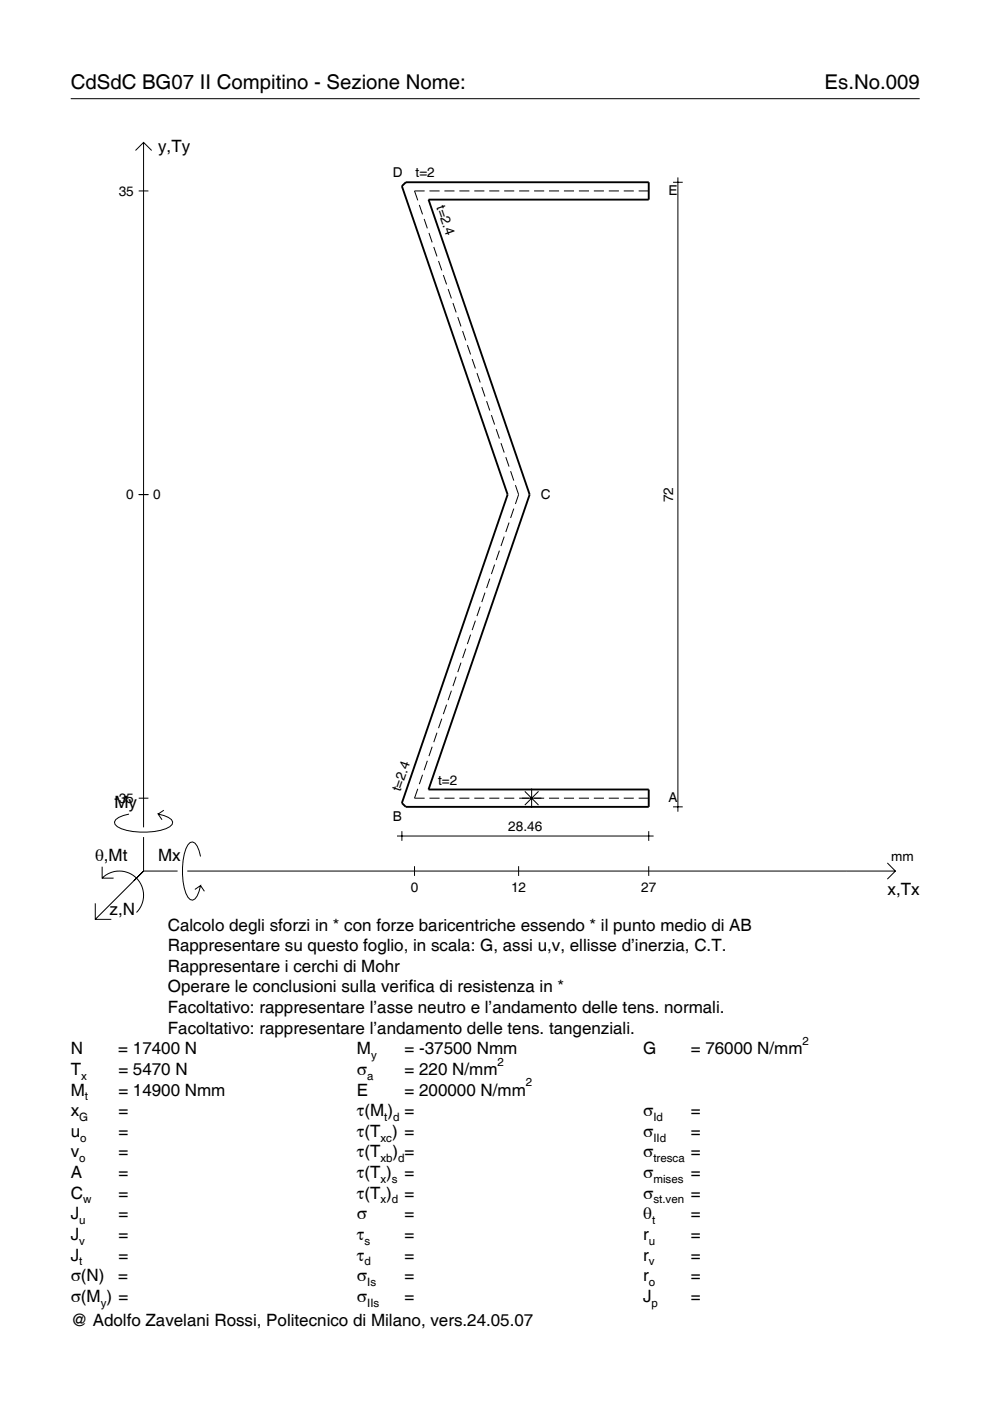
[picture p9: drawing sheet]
<svg xmlns="http://www.w3.org/2000/svg" width="210mm" height="297mm" viewBox="0 0 210 297" stroke-linecap="round" stroke-linejoin="round" font-family="sans-serif">
<g fill="none" stroke="#000" stroke-width=".21">
<path d="M15 20.9h180M28.7 31.9l1.7-1.7 1.8 1.7M30.4 30.2v145.2M142.7 38.6h2.1M143.7 37.6v134.5M29.4 40.5h2.1M88.9 43.5l.7 2M89.9 46.4l.7 2M90 40.5h-2.1l.7 2M90.9 49.4l.7 2M91.1 40.5h2.1M92 52.4l.6 2"/>
<path d="M93 55.3l.7 2M94 58.3l.7 2M94.2 40.5h2.2M97.4 40.5h2.1M100.6 40.5h2.1M103.7 40.5h2.2M106.9 40.5h2.1M110.1 40.5h2.1M113.2 40.5h2.2M116.4 40.5h2.1M119.6 40.5h2.1M122.7 40.5h2.2"/>
<path d="M125.9 40.5h2.1M129.1 40.5h2.1M132.2 40.5h2.2M135.4 40.5h2.1M95 61.3l.7 2M96 64.3l.7 1.9M97.1 67.2l.6 2M98.1 70.2l.7 2M99.1 73.2l.7 2M100.1 76.1l.7 2M101.1 79.1l.7 2M102.1 82.1l.7 2"/>
<path d="M103.2 85l.6 2M104.2 88l.7 2M105.2 91l.7 2M106.2 94l.7 2M107.2 96.9l.7 2M108.3 99.9l.6 2M29.4 104.9h2.1M104.9 119.7l-.7 2M105.9 116.7l-.7 2M106.9 113.8l-.7 2M107.9 110.8l-.7 2M108.9 107.8l-.6 2"/>
<path d="M109.3 102.9l.7 2-.7 2M98.8 137.5l-.7 2M99.8 134.6l-.7 2M100.8 131.6l-.7 2M101.8 128.6l-.7 2M102.8 125.7l-.7 2M103.8 122.7l-.6 2M91.6 158.3l-.7 2M92.6 155.4l-.6 2M93.7 152.4l-.7 2M94.7 149.4l-.7 2M95.7 146.4l-.7 2"/>
<path d="M96.7 143.5l-.7 2M97.7 140.5l-.6 2M27.3 172.6a3.6 3.6 0 0 0-3 1.7l.1 .5a5.7 5.7 0 0 0 3.8 1.5 13.3 13.3 0 0 0 7.8-1l.5-.5 .1-.5a3.6 3.6 0 0 0-3.1-1.7l.8 1.2M29.4 169.2h2.1M30.4 177.5v7.2M34.7 171.8l-1.2 .8M84.2 177.3h54.4M85.2 176.2v2.1M88.6 167.2l-.7 2h2.1M89.6 164.3l-.7 2M90.6 161.3l-.7 2M91.1 169.2h2.1"/>
<path d="M94.2 169.2h2.2M97.4 169.2h2.1M100.6 169.2h2.1M103.7 169.2h2.2M106.9 169.2h2.1M110.1 169.2h5.3M111.3 167.8l2.9 2.9M112.7 167.2v4.1M114.2 167.8l-2.9 2.9M116.4 169.2h2.1M119.6 169.2h2.1M122.7 169.2h2.2"/>
<path d="M125.9 169.2h2.1M129.1 169.2h2.1M132.2 169.2h2.2M135.4 169.2h2.1M137.5 176.2v2.1M142.7 171.1h2.1M20.2 191.5v3.4h3.4M21.7 186.2a5.1 5.1 0 0 1 7.2 0 5.1 5.1 0 0 1 0 7.3M21.7 183.8v2.4h2.4M30.4 184.7l-10.2 10.2M30.4 184.7l-2 2M30.4 184.7h7.2"/>
<path d="M39.7 184.7h150.1M42.5 181.6a3.6 3.6 0 0 0-1.7-3.1l-.5 .1a5.7 5.7 0 0 0-1.5 3.8 13.3 13.3 0 0 0 1 7.8l.5 .5 .5 .2a3.6 3.6 0 0 0 1.7-3.1l-1.2 .8M42.5 187.8l.8 1.2M87.9 183.7v2M110 183.7v2M137.5 183.7v2M188.1 183l1.7 1.7-1.7 1.7"/>
</g>
<path d="M85.2 39.5l.8-.9h51.5v3.7h-46.6l21.4 62.6-21.4 62.5h46.6v3.7h-51.5l-.8-.8 22.4-65.4z" fill="none" stroke="#000" stroke-width=".4"/>
<g font-size="4.3">
<text x="15" y="18.9">CdSdC BG07 II Compitino - Sezione Nome:</text>
<text x="174.8" y="18.9">Es.No.009</text>
</g>
<g font-size="3.6">
<text x="33.5" y="32.3">y,Ty</text>
<text x="24.3" y="171.3">My</text>
<text x="20.1" y="182.6">θ,Mt</text>
<text x="33.5" y="182.6">Mx</text>
<text x="188.2" y="189.8">x,Tx</text>
<text x="23.2" y="193.9">z,N</text>
<text x="35.6" y="197.3">Calcolo degli sforzi in * con forze baricentriche essendo * il punto medio di AB</text>
<text x="35.6" y="201.7">Rappresentare su questo foglio, in scala: G, assi u,v, ellisse d’inerzia, C.T.</text>
<text x="35.6" y="206">Rappresentare i cerchi di Mohr</text>
<text x="35.6" y="210.4">Operare le conclusioni sulla verifica di resistenza in *</text>
<text x="35.6" y="214.8">Facoltativo: rappresentare l’asse neutro e l’andamento delle tens. normali.</text>
<text x="35.6" y="219.2">Facoltativo: rappresentare l’andamento delle tens. tangenziali.</text>
<text x="15" y="223.5">N</text>
<text x="15" y="227.9">T</text>
<text x="25.1" y="223.5">= 17400 N</text>
<text x="25.1" y="227.9">= 5470 N</text>
<text x="75.7" y="227.9">σ</text>
<text x="75.7" y="223.5">M</text>
<text x="85.8" y="223.5">= -37500 Nmm</text>
<text x="85.8" y="227.9">= 220 N/mm</text>
<text x="136.4" y="223.5">G</text>
<text x="146.5" y="223.5">= 76000 N/mm</text>
<text x="15" y="232.3">M</text>
<text x="25.1" y="232.3">= 14900 Nmm</text>
<text x="75.7" y="232.3">E</text>
<text x="85.8" y="232.3">= 200000 N/mm</text>
<text x="15" y="236.7">x</text>
<text x="25.1" y="236.7">=</text>
<text x="75.7" y="236.7">τ(M ) =</text>
<text x="136.4" y="236.7">σ</text>
<text x="146.5" y="236.7">=</text>
<text x="15" y="241">u</text>
<text x="15" y="245.4">v</text>
<text x="25.1" y="241">=</text>
<text x="25.1" y="245.4">=</text>
<text x="75.7" y="241">τ(T ) =</text>
<text x="75.7" y="245.4">τ(T</text>
<text x="83.3" y="245.4">) =</text>
<text x="136.4" y="241">σ</text>
<text x="136.4" y="245.4">σ</text>
<text x="146.5" y="241">=</text>
<text x="146.5" y="245.4">=</text>
<text x="15" y="249.8">A</text>
<text x="25.1" y="249.8">=</text>
<text x="75.7" y="249.8">τ(T )</text>
<text x="85.8" y="249.8">=</text>
<text x="136.4" y="249.8">σ</text>
<text x="146.5" y="249.8">=</text>
<text x="15" y="254.2">C</text>
<text x="25.1" y="254.2">=</text>
<text x="75.7" y="254.2">τ(T )</text>
<text x="85.8" y="254.2">=</text>
<text x="136.4" y="254.2">σ</text>
<text x="146.5" y="254.2">=</text>
<text x="15" y="258.5">J</text>
<text x="15" y="262.9">J</text>
<text x="25.1" y="258.5">=</text>
<text x="25.1" y="262.9">=</text>
<text x="75.7" y="258.5">σ</text>
<text x="75.7" y="262.9">τ</text>
<text x="85.8" y="258.5">=</text>
<text x="85.8" y="262.9">=</text>
<text x="136.4" y="258.5">θ</text>
<text x="136.4" y="262.9">r</text>
<text x="146.5" y="258.5">=</text>
<text x="146.5" y="262.9">=</text>
<text x="15" y="267.3">J</text>
<text x="25.1" y="267.3">=</text>
<text x="75.7" y="267.3">τ</text>
<text x="85.8" y="267.3">=</text>
<text x="136.4" y="267.3">r</text>
<text x="146.5" y="267.3">=</text>
<text x="15" y="271.7">σ(N)</text>
<text x="25.1" y="271.7">=</text>
<text x="75.7" y="271.7">σ</text>
<text x="85.8" y="271.7">=</text>
<text x="136.4" y="271.7">r</text>
<text x="146.5" y="271.7">=</text>
<text x="15" y="276">σ(M ) =</text>
<text x="15" y="281.2">@ Adolfo Zavelani Rossi, Politecnico di Milano, vers.24.05.07</text>
<text x="75.7" y="276">σ</text>
<text x="85.8" y="276">=</text>
<text x="136.4" y="276">J</text>
<text x="146.5" y="276">=</text>
</g>
<g font-size="2.9">
<text x="25.2" y="41.5">35</text>
<text x="83.3" y="37.5">D</text>
<text x="88.1" y="37.6">t=2</text>
<text x="141.7" y="41.4">E</text>
<text x="92.5" y="43.9" transform="rotate(71 92.5 43.9)">t=2.4</text>
<text x="26.8" y="105.9">0</text>
<text x="32.5" y="105.9">0</text>
<text x="114.7" y="105.8">C</text>
<text x="142.7" y="106.5" transform="rotate(-90 142.7 106.5)">72</text>
<text x="84.9" y="168" transform="rotate(-71 84.9 168)">t=2.4</text>
<text x="92.9" y="166.4">t=2</text>
<text x="24.2" y="170.2">-35</text>
<text x="83.3" y="174">B</text>
<text x="141.7" y="170.1">A</text>
<text x="107.8" y="176.2">28.46</text>
<text x="189" y="182.6">mm</text>
<text x="87.1" y="189.1">0</text>
<text x="108.4" y="189.1">12</text>
<text x="135.9" y="189.1">27</text>
</g>
<g font-size="2.4">
<text x="170.2" y="221.5">2</text>
<text x="78.7" y="224.5">y</text>
<text x="105.5" y="225.9">2</text>
<text x="17.2" y="228.9">x</text>
<text x="18" y="233.3">t</text>
<text x="77.9" y="228.9">a</text>
<text x="111.5" y="230.3">2</text>
<text x="16.8" y="237.7">G</text>
<text x="81.5" y="237.7">t d</text>
<text x="138.5" y="237.7">Id</text>
<text x="17" y="242">o</text>
<text x="80.7" y="242">xc</text>
<text x="138.5" y="242">IId</text>
<text x="16.8" y="246.4">o</text>
<text x="80.7" y="246.4">xb d</text>
<text x="80.7" y="250.8">x s</text>
<text x="138.5" y="246.4">tresca</text>
<text x="138.5" y="250.8">mises</text>
<text x="17.6" y="255.2">w</text>
<text x="80.7" y="255.2">x d</text>
<text x="138.5" y="255.2">st.ven</text>
<text x="16.8" y="259.5">u</text>
<text x="16.8" y="263.9">v</text>
<text x="77.3" y="263.9">s</text>
<text x="137.6" y="263.9">u</text>
<text x="138.2" y="259.5">t</text>
<text x="16.8" y="268.3">t</text>
<text x="77.3" y="268.3">d</text>
<text x="137.6" y="268.3">v</text>
<text x="77.9" y="272.7">Is</text>
<text x="137.6" y="272.7">o</text>
<text x="21.4" y="277">y</text>
<text x="77.9" y="277">IIs</text>
<text x="138.2" y="277">p</text>
</g>
</svg>
